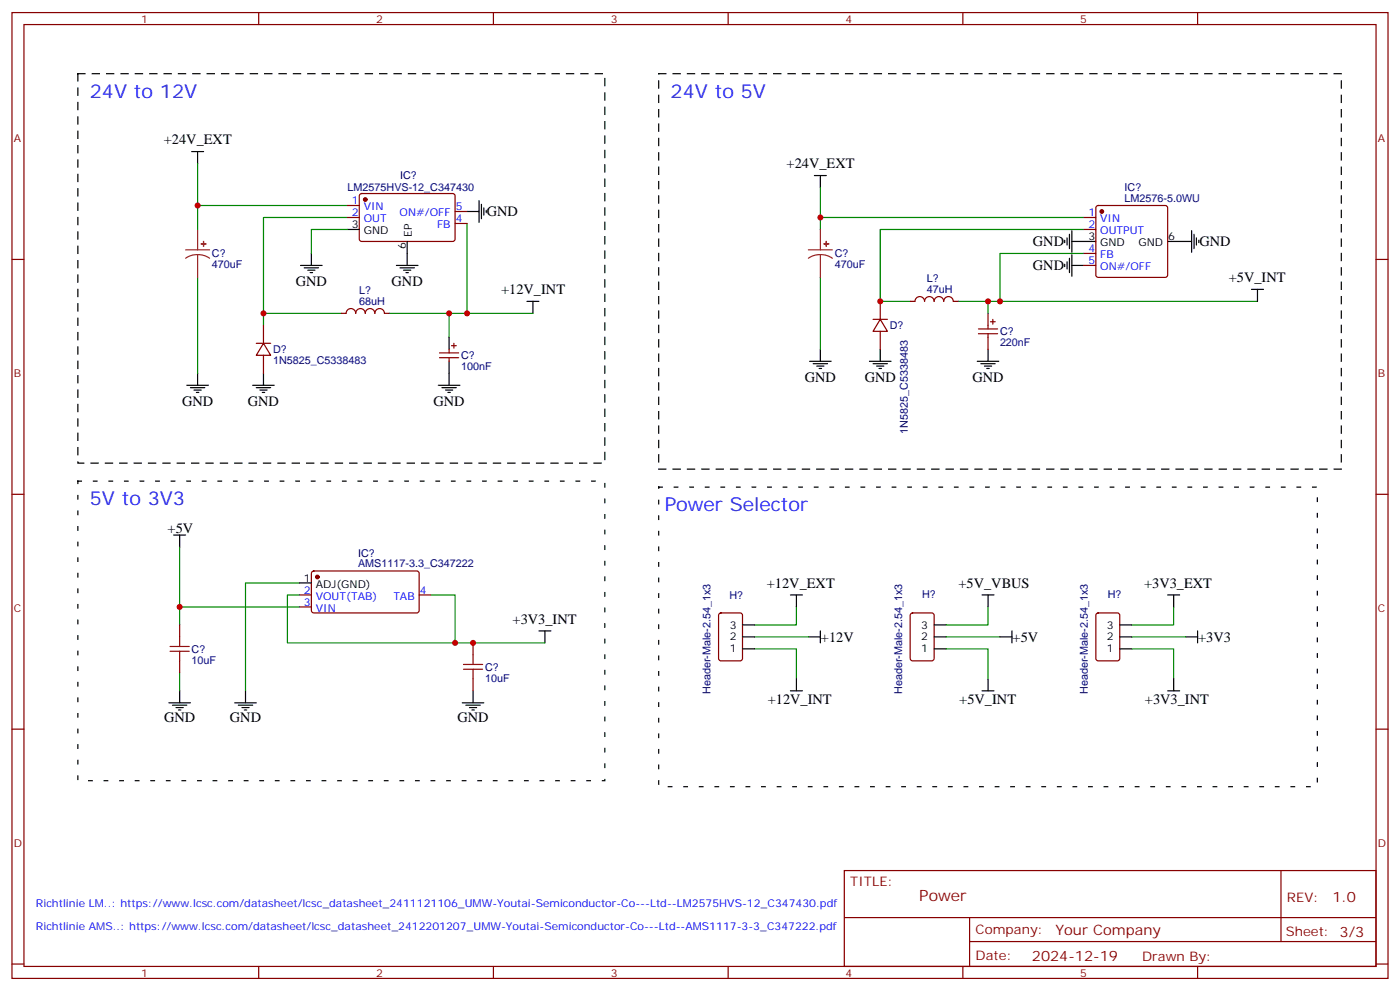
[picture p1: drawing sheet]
<svg xmlns="http://www.w3.org/2000/svg" width="412mm" height="292mm" viewBox="0 0 412 292" stroke-linecap="round" stroke-linejoin="round" font-family="sans-serif">
<g fill="none" stroke="#870000" stroke-width=".35">
<path d="M3.5 3.7h405.4v284.3h-405.4zM7.1 7.2h398.2v277.3h-398.2zM76.2 3.7v3.5M145.3 3.7v3.5M214.5 3.7v3.5M283.6 3.7v3.5M352.8 3.7v3.5M106.1 57.2l.4-.2h27.1l.5 .7-.1 13-.7 .4-27-.1-.5-.6v-12.7zM3.5 76.4h3.6M102.3 60.5h3.5M102.3 64h3.5M134.1 65.8h3.5"/>
<path d="M134.1 62.3h3.5M319.3 64h3.5M319.3 78.1h3.5M319.3 74.6h3.5M319.3 67.6h3.5M323 60.7l.5-.2h19.8l.5 .2 .2 .5v19.8l-.3 .5-.4 .2h-19.8l-.5-.3-.2-.4v-19.8zM405.3 76.4h3.6M77.6 95.8v5.3M100.5 92.3l1.5-.1a1.41 1.41 0 0 1 1.4-1.4 1.41 1.41 0 0 1 1.4 1.5 1.41 1.41 0 0 1 1.4-1.5 1.41 1.41 0 0 1 1.4 1.5 1.41 1.41 0 0 1 1.4-1.5 1.41 1.41 0 0 1 1.4 1.5 1.41 1.41 0 0 1 1.4-1.5 1.41 1.41 0 0 1 1.4 1.5h1.5M257.2 94h4.2M259.3 94l2.1 3.5h-4.2zM259.3 88.7v5.3"/>
<path d="M259.3 97.5v5.3M268.1 88.7h1.4a1.41 1.41 0 0 1 1.4-1.4 1.41 1.41 0 0 1 1.4 1.4 1.41 1.41 0 0 1 1.5-1.4 1.41 1.41 0 0 1 1.4 1.4 1.41 1.41 0 0 1 1.4-1.4 1.41 1.41 0 0 1 1.4 1.4 1.41 1.41 0 0 1 1.4-1.4 1.41 1.41 0 0 1 1.4 1.4h1.4M288.2 96.8h5.7M288.2 98.2h5.7M291 92.3v4.5M291 98.2v4.6M291.7 94.7h1.5M292.5 94v1.4M75.5 101.1h4.2M77.6 101.1l2.1 3.5h-4.2zM77.6 104.6v5.3M129.5 103.9h5.6"/>
<path d="M129.5 105.3h5.6M132.3 102.8v1.1M132.3 105.3v1.1M133 101.8h1.4M133.7 101.1v1.4M3.5 145.5h3.6M405.3 145.5h3.6M88.2 175.2h3.5M88.2 178.7h3.5M92 168.3l.4-.2 30.6 .1 .5 .6-.1 11.2-.6 .4h-30.6l-.5-.7v-10.9zM123.5 175.2h3.5M52.9 184v3.5"/>
<path d="M52.9 194.6v3.5M139.3 189.3v3.5M139.3 199.8v3.6M211.9 180.7l.5-.3h5.6l.7 .5v13l-.4 .6-5.9 .1-.7-.5v-12.9zM268.3 180.7l.5-.3h5.7l.6 .5 .1 13-.5 .6-5.9 .1-.6-.5-.1-12.9zM323 180.7l.5-.3h5.6l.7 .5v13l-.4 .6-5.9 .1-.7-.5v-12.9zM3.5 214.7h3.6M405.3 214.7h3.6M248.7 256.3h156.6v28.2h-156.6zM377.3 256.3v20.9M248.7 270.1h156.5M285.6 277.2h119.6"/>
<path d="M285.6 270.1v14.2M3.5 283.8h3.6M76.2 284.5v3.5M145.3 284.5v3.5M214.5 284.5v3.5M283.6 284.5v3.5M352.8 284.5v3.5M405.3 283.8h3.6"/>
</g>
<path d="M22.9 21.7h155.3v114.6h-155.3zM194 21.7h201.1v116.4h-201.1z" fill="none" stroke="#000" stroke-width=".35" stroke-dasharray="2.1 2.1"/>
<g fill="none" stroke="#000" stroke-width=".35">
<path d="M56.4 44.6h3.6M58.2 44.6v3.6M141.1 59.1v6.3M239.9 51.7h3.5M241.7 51.7v3.5M88.5 78.1h6.4M89.6 78.8h4.2M90.7 79.6h2.1M91.7 74.6v3.5M102.3 67.6h3.5M116.8 78.1h6.3M117.8 78.8h4.3"/>
<path d="M118.9 79.6h2.1M119.9 71.1v7M137.6 62.3h3.5M141.8 60.1v4.3M142.5 61.2v2.1M143.2 61.9v.7M313.6 70.7v.7M313.6 77.8v.7M314.3 70v2.1M314.3 77.1v2.1M315 69v4.2M315 76v4.3"/>
<path d="M315.7 78.1h3.6M315.7 71.1h7.1M315.7 67.9v6.4M315.7 75v6.3M344 71.1h7M351 67.9v6.4M351.7 69v4.2M352.4 70v2.1M353.1 70.7v.7M91.4 80.3h.7M119.6 80.3h.7M132.3 99.3v3.5"/>
<path d="M155.2 88.7h3.5M157 88.7v3.6M368.7 85.2h3.5M370.4 85.2v3.5M55 113.4h6.4M56.1 114.1h4.2M57.1 114.8h2.2M57.9 115.5h.7M58.2 109.9v3.5M74.4 113.4h6.4M75.5 114.1h4.2M76.6 114.8h2.1"/>
<path d="M77.3 115.5h.7M77.6 109.9v3.5M129.1 113.4h6.4M130.2 114.1h4.2M131.2 114.8h2.1M131.9 115.5h.7M132.3 106.4v7M238.5 106.4h6.3M239.5 107.1h4.3M240.6 107.8h2.1M241.3 108.5h.7M241.7 102.8v3.6"/>
<path d="M256.1 106.4h6.4M257.2 107.1h4.2M258.2 107.8h2.1M258.9 108.5h.7M259.3 102.8v3.6M287.9 106.4h6.3M288.9 107.1h4.3M290 107.8h2.1M290.7 108.5h.7M291 102.8v3.6M51.2 157.5h3.5M52.9 157.5v3.5"/>
<path d="M88.2 171.6h3.5M232.8 175.2h3.6M234.6 175.2v3.5M289.3 175.2h3.5M291 175.2v3.5M344 175.2h3.5M345.7 175.2v3.5M158.7 185.7h3.6M160.5 185.7v3.6M218.7 184h3.5M218.7 191h3.5M218.7 187.5h3.5"/>
<path d="M234.6 199.8v3.6M238.1 187.5h3.6M241.7 185.7v3.6M275.2 184h3.5M275.2 191h3.5M275.2 187.5h3.5M291 199.8v3.6M294.6 187.5h3.5M298.1 185.7v3.6M329.8 184h3.6M329.8 191h3.6M329.8 187.5h3.6"/>
<path d="M345.7 199.8v3.6M349.2 187.5h3.6M352.8 185.7v3.6M49.7 206.9h6.4M50.8 207.6h4.2M51.9 208.3h2.1M52.6 209h.7M52.9 203.4v3.5M69.1 206.9h6.4M70.2 207.6h4.2M71.3 208.3h2.1M72 209h.7"/>
<path d="M72.3 203.4v3.5M136.2 206.9h6.3M137.2 207.6h4.3M138.3 208.3h2.1M139 209h.7M139.3 203.4v3.5M232.8 203.4h3.6M289.3 203.4h3.5M344 203.4h3.5"/>
</g>
<g fill="none" stroke="#008700" stroke-width=".35">
<path d="M58.2 48.2v12.3h44.1M241.7 55.2v8.8M58.2 60.5v7.1M102.3 64h-24.7v28.3h22.9M102.3 67.6h-10.6v7M137.6 65.8v26.5M319.3 74.6h-24.7v14.1h75.8M319.3 64h-77.6v3.6M319.3 67.6h-60v21.1h8.8M58.2 81.7v28.2M77.6 92.3v3.5M114.7 92.3h42.3"/>
<path d="M132.3 92.3v7M241.7 81.7v21.1M282.2 88.7h12.4M291 88.7v3.6M52.9 161v17.7M88.2 175.2h-3.5v14.1h75.8M88.2 178.7h-35.3v5.3M88.2 171.6h-15.9v31.8M127 175.2h7.1v14.1M234.6 178.7v5.3h-12.4M291 178.7v5.3h-12.3M345.7 178.7v5.3h-12.3"/>
<path d="M52.9 198.1v5.3M222.2 191h12.4v8.8M222.2 187.5h15.9M278.7 191h12.3v8.8M278.7 187.5h15.9M333.4 191h12.3v8.8M333.4 187.5h15.8"/>
</g>
<g fill="#870000" stroke="#870000" stroke-width=".35">
<circle cx="107.6" cy="58.7" r=".53"/>
<circle cx="324.6" cy="62.3" r=".53"/>
<circle cx="93.5" cy="169.9" r=".53"/>
</g>
<path d="M54.7 73.6h7M58.2 75l-1.8 .2-1.7 .8M58.2 75l1.9 .2 1.6 .8M58.2 67.6v6M58.2 75v6.7M238.1 73.6h7.1M241.7 75l-1.9 .2-1.7 .8M241.7 75l1.8 .2 1.7 .8M241.7 67.6v6M241.7 75v6.7" fill="none" stroke="#8c2424" stroke-width=".35"/>
<g fill="#8c2424" stroke="#8c2424" stroke-width=".35">
<path d="M59.3 71.8h1.4z"/>
<path d="M59.9 71.1l.1 1.4z"/>
<path d="M242.7 71.8h1.4z"/>
<path d="M243.4 71.1v1.4z"/>
</g>
<path d="M22.9 141.6h155.3v88.2h-155.3zM194 143.4h194.1v88.2h-194.1z" fill="none" stroke="#000" stroke-width=".35" stroke-dasharray="1.1 3.5"/>
<path d="M50.1 191.7h5.6M50.1 190.3h5.6M52.9 187.5v2.8M52.9 191.7v2.9M136.5 197h5.7M136.5 195.6h5.7M139.3 192.8v2.8M139.3 197v2.8" fill="none" stroke="#a10000" stroke-width=".35"/>
<g fill="#c00">
<circle cx="77.6" cy="92.3" r=".88"/>
<circle cx="137.6" cy="92.3" r=".88"/>
<circle cx="241.7" cy="64" r=".88"/>
<circle cx="259.3" cy="88.7" r=".88"/>
<circle cx="294.6" cy="88.7" r=".88"/>
<circle cx="132.3" cy="92.3" r=".88"/>
<circle cx="291" cy="88.7" r=".88"/>
<circle cx="58.2" cy="60.5" r=".88"/>
<circle cx="52.9" cy="178.7" r=".88"/>
<circle cx="134.1" cy="189.3" r=".88"/>
<circle cx="139.3" cy="189.3" r=".88"/>
</g>
<g font-size="5.6" fill="#00f">
<text x="26.5" y="28.8">24V to 12V</text>
<text x="197.6" y="28.8">24V to 5V</text>
<text x="26.5" y="148.7">5V to 3V3</text>
<text x="195.8" y="150.5">Power Selector</text>
</g>
<text font-size="4.6" fill="#800" x="270.8" y="265.3">Power</text>
<g font-size="4.2">
<text x="48.3" y="42.5">+24V_EXT</text>
<text x="231.7" y="49.6">+24V_EXT</text>
<text x="143.4" y="63.7">GND</text>
<text x="304.3" y="72.5">GND</text>
<text x="353.3" y="72.5">GND</text>
<text x="304.3" y="79.6">GND</text>
<text x="362" y="83.1">+5V_INT</text>
<text x="87.1" y="84.1">GND</text>
<text x="115.4" y="84.1">GND</text>
<text x="147.6" y="86.6">+12V_INT</text>
<text x="237.1" y="112.4">GND</text>
<text x="254.7" y="112.4">GND</text>
<text x="286.5" y="112.4">GND</text>
<text x="53.6" y="119.4">GND</text>
<text x="73" y="119.4">GND</text>
<text x="127.7" y="119.4">GND</text>
<text x="49.4" y="156.8">+5V</text>
<text x="225.9" y="173">+12V_EXT</text>
<text x="282.3" y="173">+5V_VBUS</text>
<text x="337" y="173">+3V3_EXT</text>
<text x="151" y="183.6">+3V3_INT</text>
<text x="241.8" y="188.9">+12V</text>
<text x="298.3" y="188.9">+5V</text>
<text x="353" y="188.9">+3V3</text>
<text x="226.1" y="207.3">+12V_INT</text>
<text x="282.6" y="207.3">+5V_INT</text>
<text x="337.3" y="207.3">+3V3_INT</text>
<text x="48.3" y="212.5">GND</text>
<text x="67.7" y="212.5">GND</text>
<text x="134.8" y="212.5">GND</text>
</g>
<g font-size="4.2" fill="#800">
<text x="392.5" y="265.6">1.0</text>
<text x="310.9" y="275.1">Your Company</text>
<text x="304" y="282.9">2024-12-19</text>
</g>
<g font-size="3.9" fill="#800">
<text x="250.5" y="260.9">TITLE:</text>
<text x="379.1" y="265.6">REV:</text>
<text x="287.4" y="275.1">Company:</text>
<text x="378.7" y="275.7">Sheet: 3/3</text>
<text x="287.4" y="282.8">Date:</text>
<text x="336.4" y="282.8">Drawn By:</text>
</g>
<g font-size="3.2" fill="#800">
<text x="41.6" y="6.7">1</text>
<text x="110.8" y="6.7">2</text>
<text x="179.9" y="6.7">3</text>
<text x="249.1" y="6.7">4</text>
<text x="318.2" y="6.7">5</text>
<text x="4.1" y="41.8">A</text>
<text x="405.9" y="41.8">A</text>
<text x="4.1" y="110.9">B</text>
<text x="405.9" y="110.9">B</text>
<text x="4.1" y="180.1">C</text>
<text x="405.9" y="180.1">C</text>
<text x="4.1" y="249.2">D</text>
<text x="405.9" y="249.2">D</text>
<text x="41.6" y="287.5">1</text>
<text x="110.8" y="287.5">2</text>
<text x="179.9" y="287.5">3</text>
<text x="249.1" y="287.5">4</text>
<text x="318.2" y="287.5">5</text>
</g>
<g font-size="3.2" fill="#000080">
<text x="117.8" y="52.7">IC?</text>
<text x="102.4" y="56.3">LM2575HVS-12_C347430</text>
<text x="331.3" y="59.4">LM2576-5.0WU</text>
<text x="331.3" y="56.3">IC?</text>
<text x="62.4" y="75.7">C?</text>
<text x="245.9" y="75.7">C?</text>
<text x="62.4" y="79">470uF</text>
<text x="245.9" y="79">470uF</text>
<text x="273.1" y="83.1">L?</text>
<text x="105.8" y="89.8">68uH</text>
<text x="105.8" y="86.6">L?</text>
<text x="273.1" y="86.3">47uH</text>
<text x="262.1" y="96.9">D?</text>
<text x="294.6" y="101.8">220nF</text>
<text x="294.6" y="98.7">C?</text>
<text x="80.4" y="107.2">1N5825_C5338483</text>
<text x="80.4" y="104">D?</text>
<text x="135.8" y="105.8">C?</text>
<text x="135.8" y="108.9">100nF</text>
<text x="267.4" y="127.7" transform="rotate(-90 267.4 127.7)">1N5825_C5338483</text>
<text x="105.5" y="167">AMS1117-3.3_C347222</text>
<text x="105.5" y="163.9">IC?</text>
<text x="214.9" y="176.3">H?</text>
<text x="271.6" y="176.2">H?</text>
<text x="326.3" y="176.2">H?</text>
<text x="56.4" y="195.4">10uF</text>
<text x="56.4" y="192.2">C?</text>
<text x="142.9" y="197.5">C?</text>
<text x="142.9" y="200.6">10uF</text>
<text x="209.3" y="204.3" transform="rotate(-90 209.3 204.3)">Header-Male-2.54_1x3</text>
<text x="265.7" y="204.3" transform="rotate(-90 265.7 204.3)">Header-Male-2.54_1x3</text>
<text x="320.4" y="204.3" transform="rotate(-90 320.4 204.3)">Header-Male-2.54_1x3</text>
</g>
<g font-size="3.2" fill="#00f">
<text x="103.6" y="60.1">1</text>
<text x="103.6" y="63.7">2</text>
<text x="107.1" y="61.9">VIN</text>
<text x="107.1" y="65.4">OUT</text>
<text x="117.7" y="63.7">ON#/OFF</text>
<text x="134.2" y="65.4">4</text>
<text x="134.2" y="61.9">5</text>
<text x="320.6" y="63.7">1</text>
<text x="324.1" y="65.4">VIN</text>
<text x="128.8" y="67.2">FB</text>
<text x="320.6" y="67.2">2</text>
<text x="324.1" y="69">OUTPUT</text>
<text x="320.6" y="77.8">5</text>
<text x="320.6" y="74.3">4</text>
<text x="324.1" y="76">FB</text>
<text x="324.1" y="79.6">ON#/OFF</text>
<text x="89.5" y="174.8">2</text>
<text x="89.5" y="178.3">3</text>
<text x="93" y="176.6">VOUT(TAB)</text>
<text x="115.9" y="176.6">TAB</text>
<text x="123.6" y="174.8">4</text>
<text x="93" y="180.1">VIN</text>
<text x="10.6" y="266.9">Richtlinie LM..: https://www.lcsc.com/datasheet/lcsc_datasheet_2411121106_UMW-Youtai-Semiconductor-Co---Ltd--LM2575HVS-12_C347430.pdf</text>
<text x="10.6" y="273.9">Richtlinie AMS..: https://www.lcsc.com/datasheet/lcsc_datasheet_2412201207_UMW-Youtai-Semiconductor-Co---Ltd--AMS1117-3-3_C347222.pdf</text>
</g>
<g font-size="3.2">
<text x="103.6" y="67.2">3</text>
<text x="107.1" y="69">GND</text>
<text x="121.4" y="69.8" transform="rotate(-90 121.4 69.8)">EP</text>
<text x="320.6" y="70.7">3</text>
<text x="344.1" y="70.7">6</text>
<text x="119.6" y="73.3" transform="rotate(-90 119.6 73.3)">6</text>
<text x="324.1" y="72.5">GND</text>
<text x="335.4" y="72.5">GND</text>
<text x="89.5" y="171.3">1</text>
<text x="93" y="173">ADJ(GND)</text>
<text x="214.9" y="185">3</text>
<text x="271.4" y="185">3</text>
<text x="326.1" y="185">3</text>
<text x="214.9" y="188.6">2</text>
<text x="271.4" y="188.6">2</text>
<text x="326.1" y="188.6">2</text>
<text x="214.9" y="192.1">1</text>
<text x="271.4" y="192.1">1</text>
<text x="326.1" y="192.1">1</text>
</g>
</svg>
